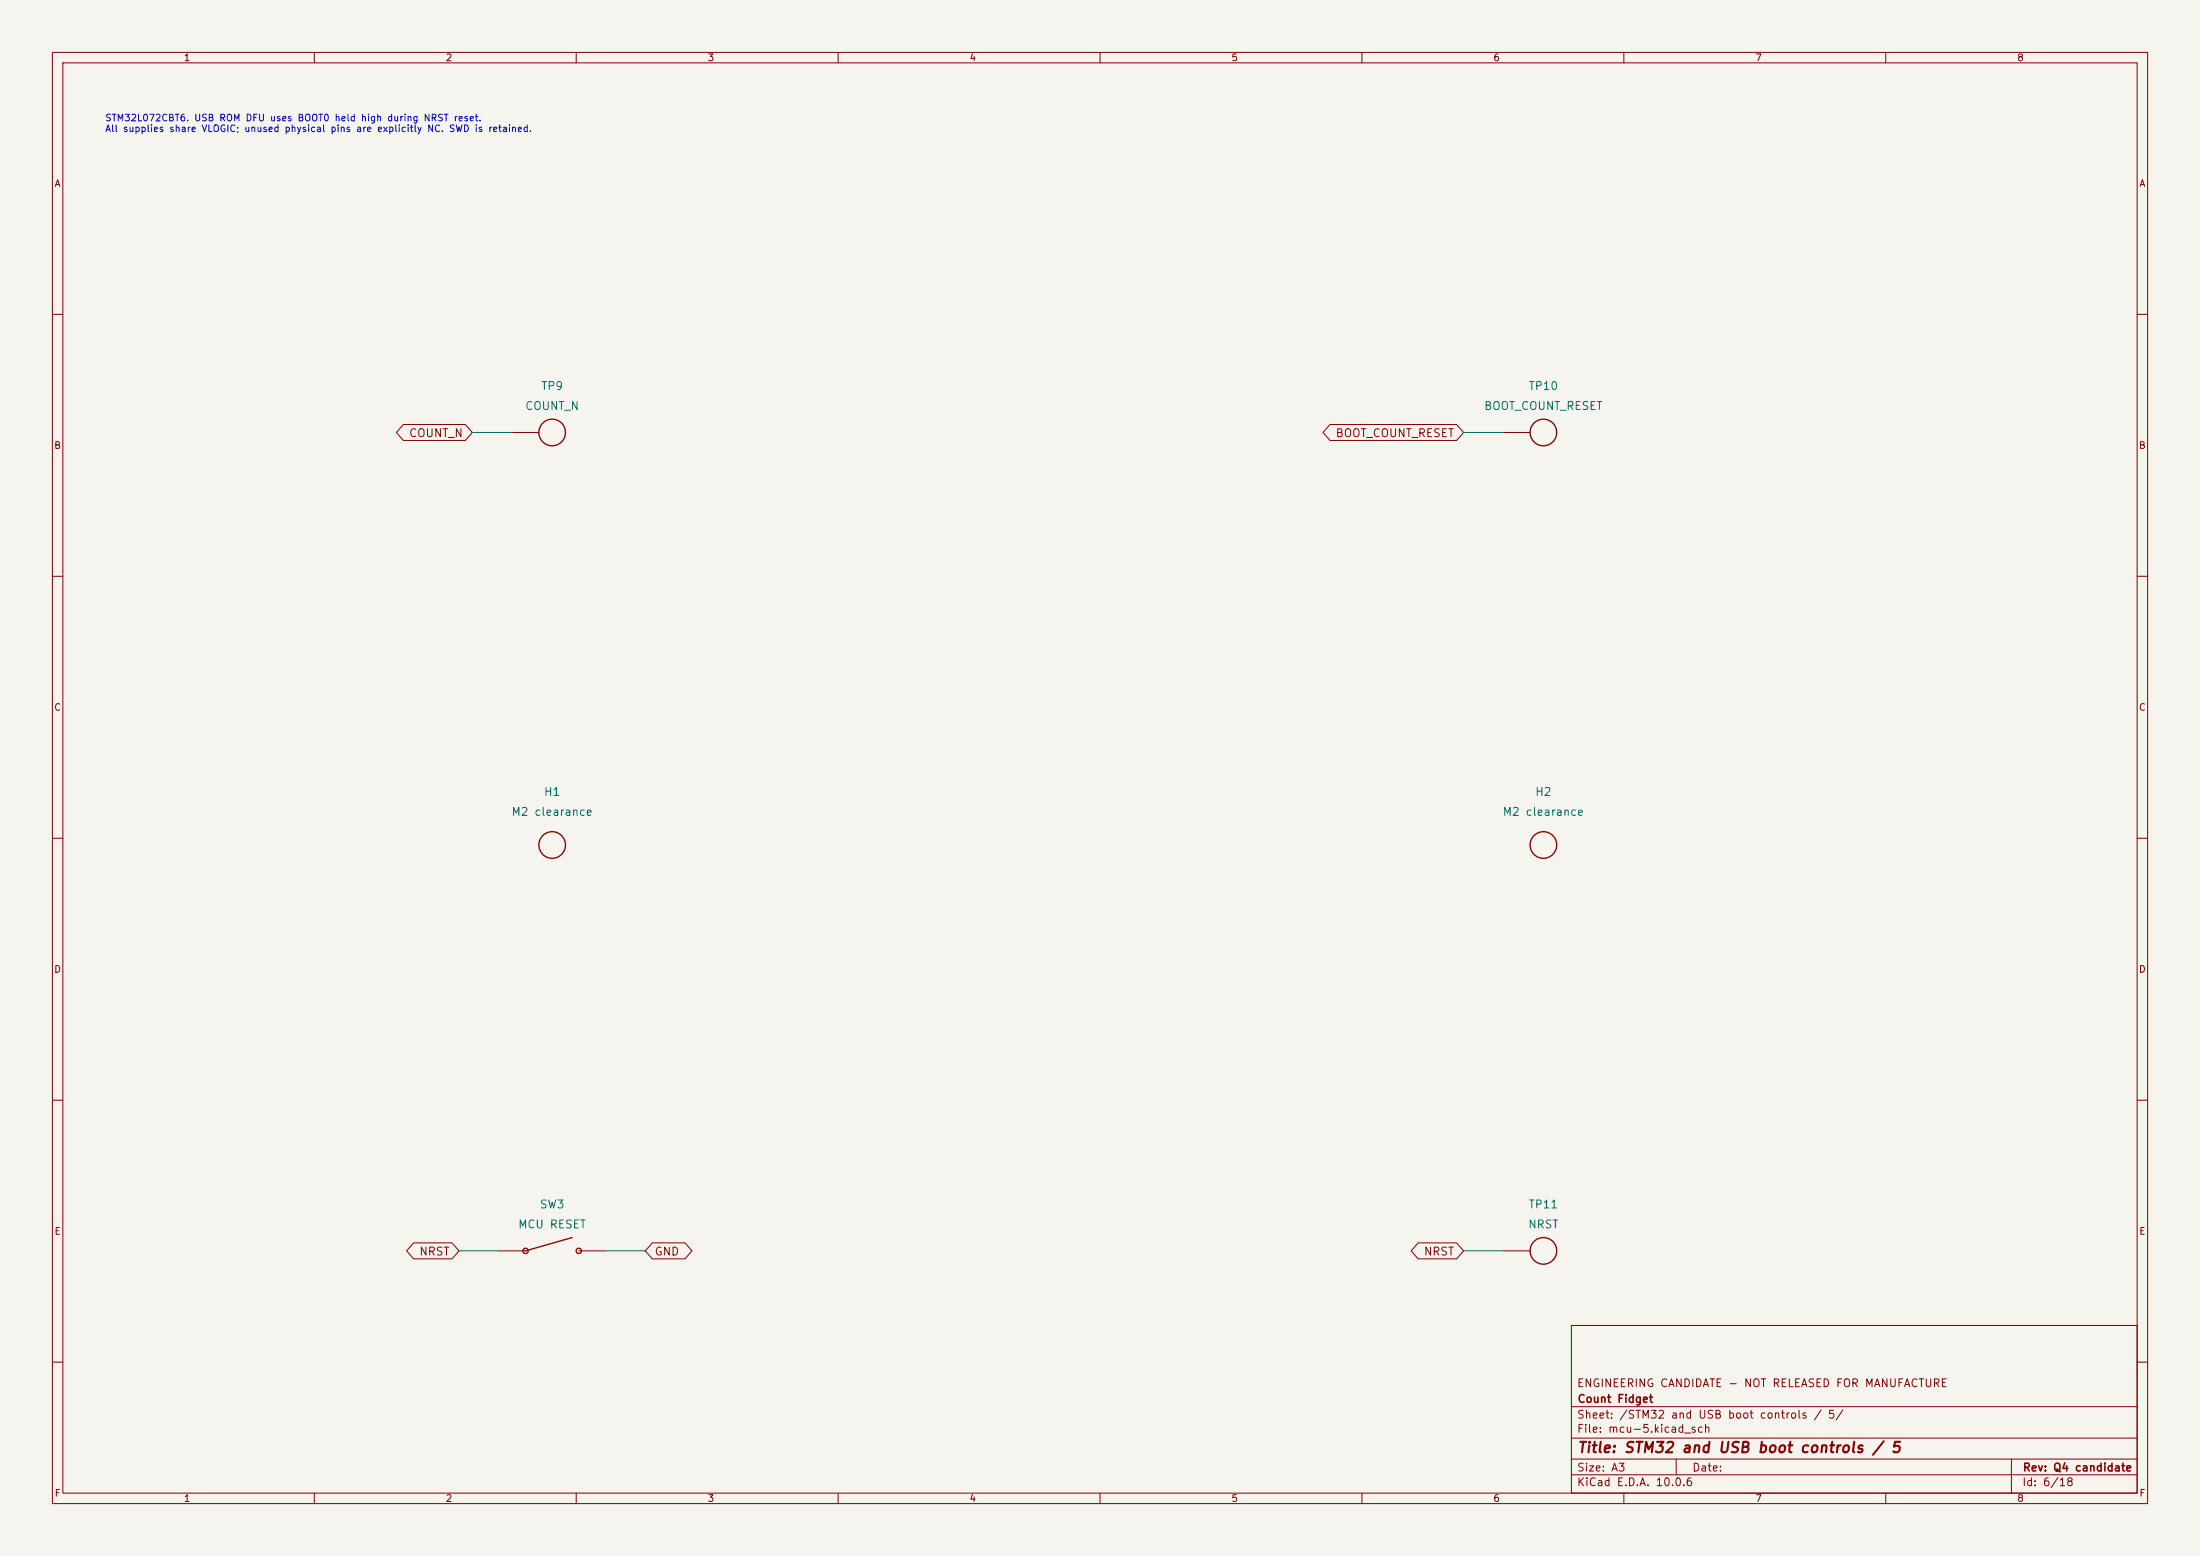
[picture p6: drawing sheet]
(kicad_sch (version 20250114) (generator "eeschema") (generator_version "10.0") (paper "A3") (title_block (title "STM32 and USB boot controls / 5") (rev "Q4 candidate")
   (company "Count Fidget") (comment 1 "ENGINEERING CANDIDATE - NOT RELEASED FOR MANUFACTURE"))
(lib_symbols (symbol "CountFidgetQ4:TP9" (pin_names (offset 1.016) hide) (pin_numbers hide) (exclude_from_sim no) (in_bom no) (on_board yes)
   (property "Reference" "TP" (at 0 6.35 0) (effects (font (size 1.27 1.27)))) (property "Value" "PCB LAND" (at 0 -6.35 0) (effects (font (size 1.27 1.27))))
   (property "Footprint" "CountFidgetQ4:TestPoint_TestPoint_Pad_D1.5mm" (at 0 0 0) (effects (font (size 1.27 1.27)) (hide yes)))
   (symbol "TP9_0_1" (circle (center 0 0) (radius 2.54) (stroke (width .254) (type default)) (fill (type none)))) (symbol "TP9_1_1" (pin passive line (at -7.62 0 0) (length 5.08) (name "1" (effects (font (size 1.524 1.524)))) (number "1" (effects (font (size 1.27 1.27)))))))
(symbol "CountFidgetQ4:TP10" (pin_names (offset 1.016) hide) (pin_numbers hide) (exclude_from_sim no) (in_bom no) (on_board yes)
   (property "Reference" "TP" (at 0 6.35 0) (effects (font (size 1.27 1.27)))) (property "Value" "PCB LAND" (at 0 -6.35 0) (effects (font (size 1.27 1.27))))
   (property "Footprint" "CountFidgetQ4:TestPoint_TestPoint_Pad_D1.5mm" (at 0 0 0) (effects (font (size 1.27 1.27)) (hide yes)))
   (symbol "TP10_0_1" (circle (center 0 0) (radius 2.54) (stroke (width .254) (type default)) (fill (type none)))) (symbol "TP10_1_1" (pin passive line (at -7.62 0 0) (length 5.08) (name "1" (effects (font (size 1.524 1.524)))) (number "1" (effects (font (size 1.27 1.27)))))))
(symbol "CountFidgetQ4:H1" (pin_names (offset 1.016) hide) (pin_numbers hide) (exclude_from_sim no) (in_bom no) (on_board yes)
   (property "Reference" "H" (at 0 7.62 0) (effects (font (size 1.27 1.27)))) (property "Value" "NPTH" (at 0 -7.62 0) (effects (font (size 1.27 1.27))))
   (property "Footprint" "CountFidgetQ4:MountingHole_MountingHole_2.2mm_M2" (at 0 0 0) (effects (font (size 1.27 1.27)) (hide yes)))
   (symbol "H1_0_1" (circle (center 0 0) (radius 2.54) (stroke (width .254) (type default)) (fill (type none)))) (symbol "H1_1_1" ))
(symbol "CountFidgetQ4:H2" (pin_names (offset 1.016) hide) (pin_numbers hide) (exclude_from_sim no) (in_bom no) (on_board yes)
   (property "Reference" "H" (at 0 7.62 0) (effects (font (size 1.27 1.27)))) (property "Value" "NPTH" (at 0 -7.62 0) (effects (font (size 1.27 1.27))))
   (property "Footprint" "CountFidgetQ4:MountingHole_MountingHole_2.2mm_M2" (at 0 0 0) (effects (font (size 1.27 1.27)) (hide yes)))
   (symbol "H2_0_1" (circle (center 0 0) (radius 2.54) (stroke (width .254) (type default)) (fill (type none)))) (symbol "H2_1_1" ))
(symbol "CountFidgetQ4:SW3" (pin_names (offset 1.016) hide) (pin_numbers hide) (exclude_from_sim no) (in_bom yes) (on_board yes)
   (property "Reference" "SW" (at 0 6.35 0) (effects (font (size 1.27 1.27)))) (property "Value" "TS-1088-AR02016" (at 0 -6.35 0) (effects (font (size 1.27 1.27))))
   (property "Footprint" "CountFidgetQ4:XUNPU_TS-1088-AR02016_SMD" (at 0 0 0) (effects (font (size 1.27 1.27)) (hide yes)))
   (symbol "SW3_0_1" (polyline (pts (xy -5.08 0) (xy 3.81 2.54)) (stroke (width .254) (type default)) (fill (type none)))(circle (center -5.08 0) (radius .508) (stroke (width .254) (type default)) (fill (type none)))(circle (center 5.08 0) (radius .508) (stroke (width .254) (type default)) (fill (type none)))) (symbol "SW3_1_1" (pin passive line (at -10.16 0 0) (length 5.08) (name "1" (effects (font (size 1.524 1.524)))) (number "1" (effects (font (size 1.27 1.27)))))(pin passive line (at 10.16 0 180) (length 5.08) (name "2" (effects (font (size 1.524 1.524)))) (number "2" (effects (font (size 1.27 1.27)))))))
(symbol "CountFidgetQ4:TP11" (pin_names (offset 1.016) hide) (pin_numbers hide) (exclude_from_sim no) (in_bom no) (on_board yes)
   (property "Reference" "TP" (at 0 6.35 0) (effects (font (size 1.27 1.27)))) (property "Value" "PCB LAND" (at 0 -6.35 0) (effects (font (size 1.27 1.27))))
   (property "Footprint" "CountFidgetQ4:TestPoint_TestPoint_Pad_D1.5mm" (at 0 0 0) (effects (font (size 1.27 1.27)) (hide yes)))
   (symbol "TP11_0_1" (circle (center 0 0) (radius 2.54) (stroke (width .254) (type default)) (fill (type none)))) (symbol "TP11_1_1" (pin passive line (at -7.62 0 0) (length 5.08) (name "1" (effects (font (size 1.524 1.524)))) (number "1" (effects (font (size 1.27 1.27))))))))
(text "STM32L072CBT6. USB ROM DFU uses BOOT0 held high during NRST reset.\nAll supplies share VLOGIC; unused physical pins are explicitly NC. SWD is retained." (at 20 22 0) (effects (font (size 1.27 1.27)) (justify left top)))
(symbol (lib_id "CountFidgetQ4:TP9") (at 105.41 82.55 0) (unit 1) (exclude_from_sim no) (in_bom no) (on_board yes) (dnp no) (property "Reference" "TP9" (at 105.41 73.66 0) (effects (font (size 1.524 1.524)))) (property "Value" "COUNT_N" (at 105.41 77.46999999999998 0) (effects (font (size 1.524 1.524))))
   (property "Footprint" "CountFidgetQ4:TestPoint_TestPoint_Pad_D1.5mm" (at 105.41 82.55 0) (effects (font (size 1.27 1.27)) (hide yes))) (property "MPN" "PCB LAND" (at 105.41 77.46999999999998 0) (effects (font (size 1.524 1.524)) (hide yes)))
   (property "Description" "Not a fitted component; pogo contact after assembly" (at 105.41 82.55 0) (effects (font (size 1.27 1.27)) (hide yes))) (pin "1"))
(wire (pts (xy 97.79 82.55) (xy 90.17 82.55)) (stroke (width 0) (type default)))
(global_label "COUNT_N" (shape bidirectional) (at 90.17 82.55 180) (effects (font (size 1.524 1.524)) (justify right))
   (property "Intersheetrefs" "${INTERSHEET_REFS}" (at 90.17 82.55 0) (effects (font (size 1.27 1.27)) (hide yes))))
(symbol (lib_id "CountFidgetQ4:TP10") (at 294.64 82.55 0) (unit 1) (exclude_from_sim no) (in_bom no) (on_board yes) (dnp no) (property "Reference" "TP10" (at 294.64 73.66 0) (effects (font (size 1.524 1.524)))) (property "Value" "BOOT_COUNT_RESET" (at 294.64 77.46999999999998 0) (effects (font (size 1.524 1.524))))
   (property "Footprint" "CountFidgetQ4:TestPoint_TestPoint_Pad_D1.5mm" (at 294.64 82.55 0) (effects (font (size 1.27 1.27)) (hide yes))) (property "MPN" "PCB LAND" (at 294.64 77.46999999999998 0) (effects (font (size 1.524 1.524)) (hide yes)))
   (property "Description" "Not a fitted component; pogo contact after assembly" (at 294.64 82.55 0) (effects (font (size 1.27 1.27)) (hide yes))) (pin "1"))
(wire (pts (xy 287.02 82.55) (xy 279.4 82.55)) (stroke (width 0) (type default)))
(global_label "BOOT_COUNT_RESET" (shape bidirectional) (at 279.4 82.55 180) (effects (font (size 1.524 1.524)) (justify right))
   (property "Intersheetrefs" "${INTERSHEET_REFS}" (at 279.4 82.55 0) (effects (font (size 1.27 1.27)) (hide yes))))
(symbol (lib_id "CountFidgetQ4:H1") (at 105.41 161.29 0) (unit 1) (exclude_from_sim no) (in_bom no) (on_board yes) (dnp no) (property "Reference" "H1" (at 105.41 151.13 0) (effects (font (size 1.524 1.524)))) (property "Value" "M2 clearance" (at 105.41 154.94 0) (effects (font (size 1.524 1.524))))
   (property "Footprint" "CountFidgetQ4:MountingHole_MountingHole_2.2mm_M2" (at 105.41 161.29 0) (effects (font (size 1.27 1.27)) (hide yes))) (property "MPN" "NPTH" (at 105.41 154.94 0) (effects (font (size 1.524 1.524)) (hide yes)))
   (property "Description" "Unplated mechanical hole; not fitted" (at 105.41 161.29 0) (effects (font (size 1.27 1.27)) (hide yes))))

(symbol (lib_id "CountFidgetQ4:H2") (at 294.64 161.29 0) (unit 1) (exclude_from_sim no) (in_bom no) (on_board yes) (dnp no) (property "Reference" "H2" (at 294.64 151.13 0) (effects (font (size 1.524 1.524)))) (property "Value" "M2 clearance" (at 294.64 154.94 0) (effects (font (size 1.524 1.524))))
   (property "Footprint" "CountFidgetQ4:MountingHole_MountingHole_2.2mm_M2" (at 294.64 161.29 0) (effects (font (size 1.27 1.27)) (hide yes))) (property "MPN" "NPTH" (at 294.64 154.94 0) (effects (font (size 1.524 1.524)) (hide yes)))
   (property "Description" "Unplated mechanical hole; not fitted" (at 294.64 161.29 0) (effects (font (size 1.27 1.27)) (hide yes))))

(symbol (lib_id "CountFidgetQ4:SW3") (at 105.41 238.76 0) (unit 1) (exclude_from_sim no) (in_bom yes) (on_board yes) (dnp no) (property "Reference" "SW3" (at 105.41 229.87 0) (effects (font (size 1.524 1.524)))) (property "Value" "MCU RESET" (at 105.41 233.68 0) (effects (font (size 1.524 1.524))))
   (property "Footprint" "CountFidgetQ4:XUNPU_TS-1088-AR02016_SMD" (at 105.41 238.76 0) (effects (font (size 1.27 1.27)) (hide yes))) (property "MPN" "TS-1088-AR02016" (at 105.41 233.68 0) (effects (font (size 1.524 1.524)) (hide yes)))
   (property "Description" "Normally-open two-terminal pinhole recovery button; hold SW2 during reset for ROM DFU." (at 105.41 238.76 0) (effects (font (size 1.27 1.27)) (hide yes))) (pin "1")(pin "2"))
(wire (pts (xy 95.25 238.76) (xy 87.63 238.76)) (stroke (width 0) (type default)))
(global_label "NRST" (shape bidirectional) (at 87.63 238.76 180) (effects (font (size 1.524 1.524)) (justify right))
   (property "Intersheetrefs" "${INTERSHEET_REFS}" (at 87.63 238.76 0) (effects (font (size 1.27 1.27)) (hide yes))))
(wire (pts (xy 115.57 238.76) (xy 123.19 238.76)) (stroke (width 0) (type default)))
(global_label "GND" (shape bidirectional) (at 123.19 238.76 0) (effects (font (size 1.524 1.524)) (justify left))
   (property "Intersheetrefs" "${INTERSHEET_REFS}" (at 123.19 238.76 0) (effects (font (size 1.27 1.27)) (hide yes))))
(symbol (lib_id "CountFidgetQ4:TP11") (at 294.64 238.76 0) (unit 1) (exclude_from_sim no) (in_bom no) (on_board yes) (dnp no) (property "Reference" "TP11" (at 294.64 229.87 0) (effects (font (size 1.524 1.524)))) (property "Value" "NRST" (at 294.64 233.68 0) (effects (font (size 1.524 1.524))))
   (property "Footprint" "CountFidgetQ4:TestPoint_TestPoint_Pad_D1.5mm" (at 294.64 238.76 0) (effects (font (size 1.27 1.27)) (hide yes))) (property "MPN" "PCB LAND" (at 294.64 233.68 0) (effects (font (size 1.524 1.524)) (hide yes)))
   (property "Description" "NRST recovery contact; short to adjacent GND contact to reset" (at 294.64 238.76 0) (effects (font (size 1.27 1.27)) (hide yes))) (pin "1"))
(wire (pts (xy 287.02 238.76) (xy 279.4 238.76)) (stroke (width 0) (type default)))
(global_label "NRST" (shape bidirectional) (at 279.4 238.76 180) (effects (font (size 1.524 1.524)) (justify right))
   (property "Intersheetrefs" "${INTERSHEET_REFS}" (at 279.4 238.76 0) (effects (font (size 1.27 1.27)) (hide yes)))))
